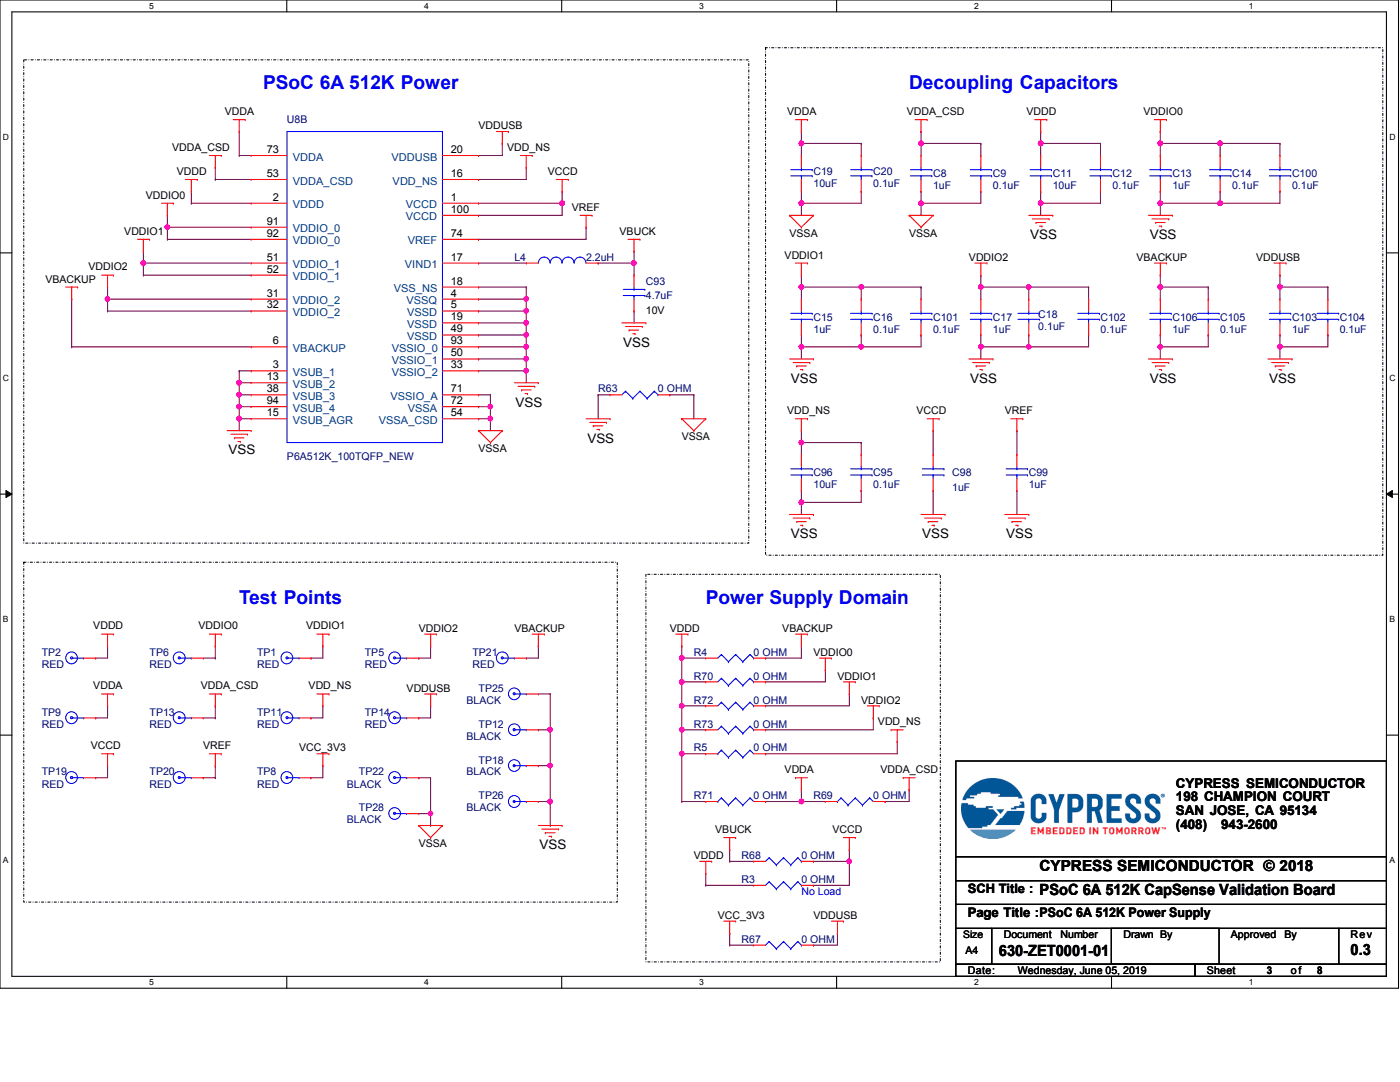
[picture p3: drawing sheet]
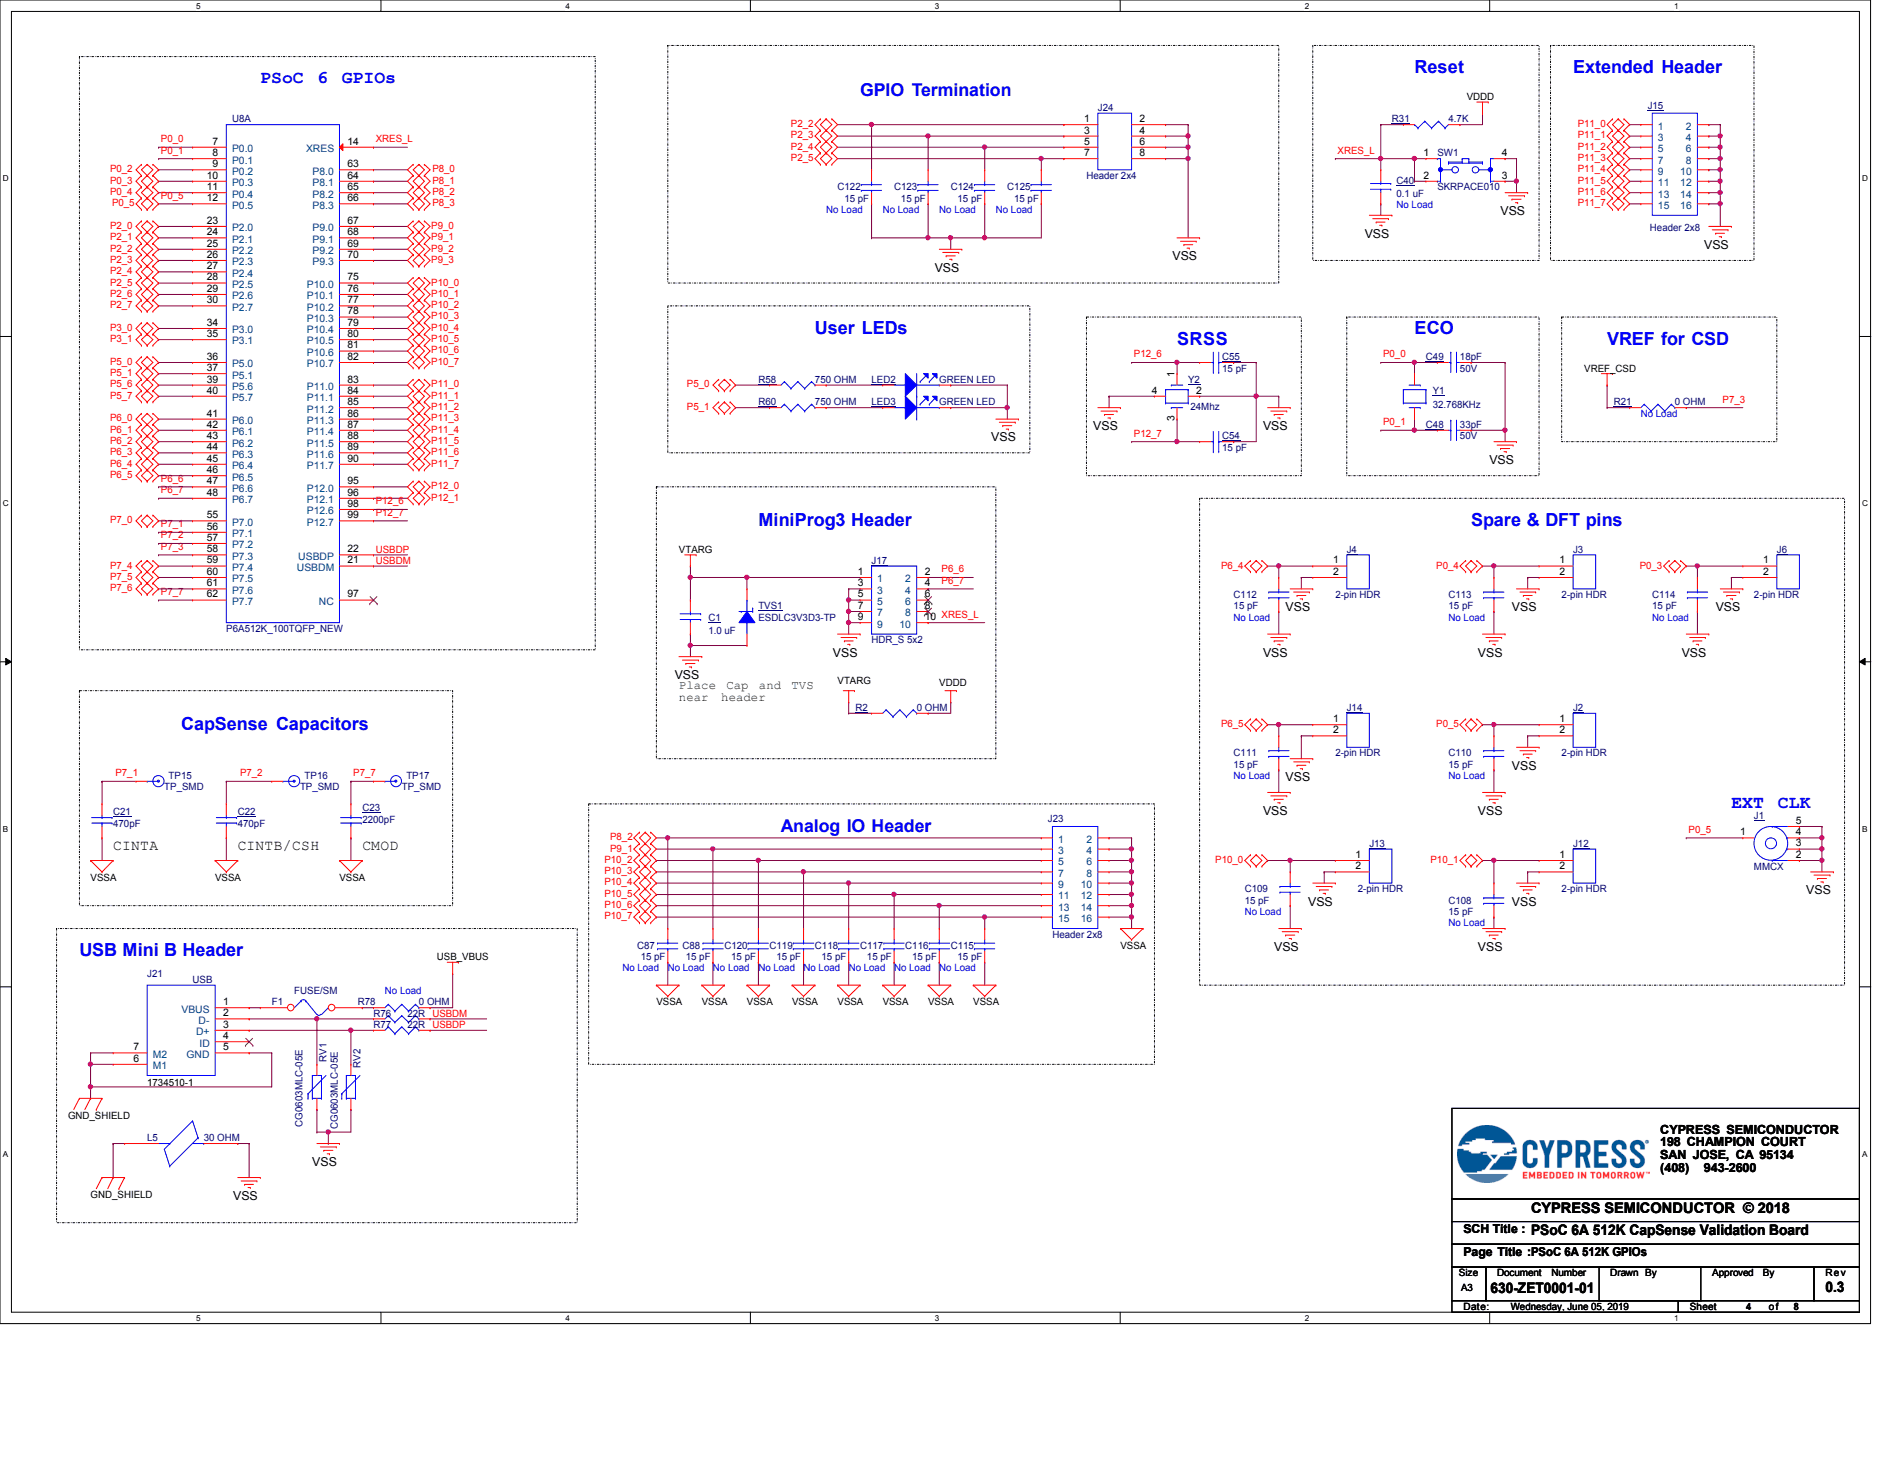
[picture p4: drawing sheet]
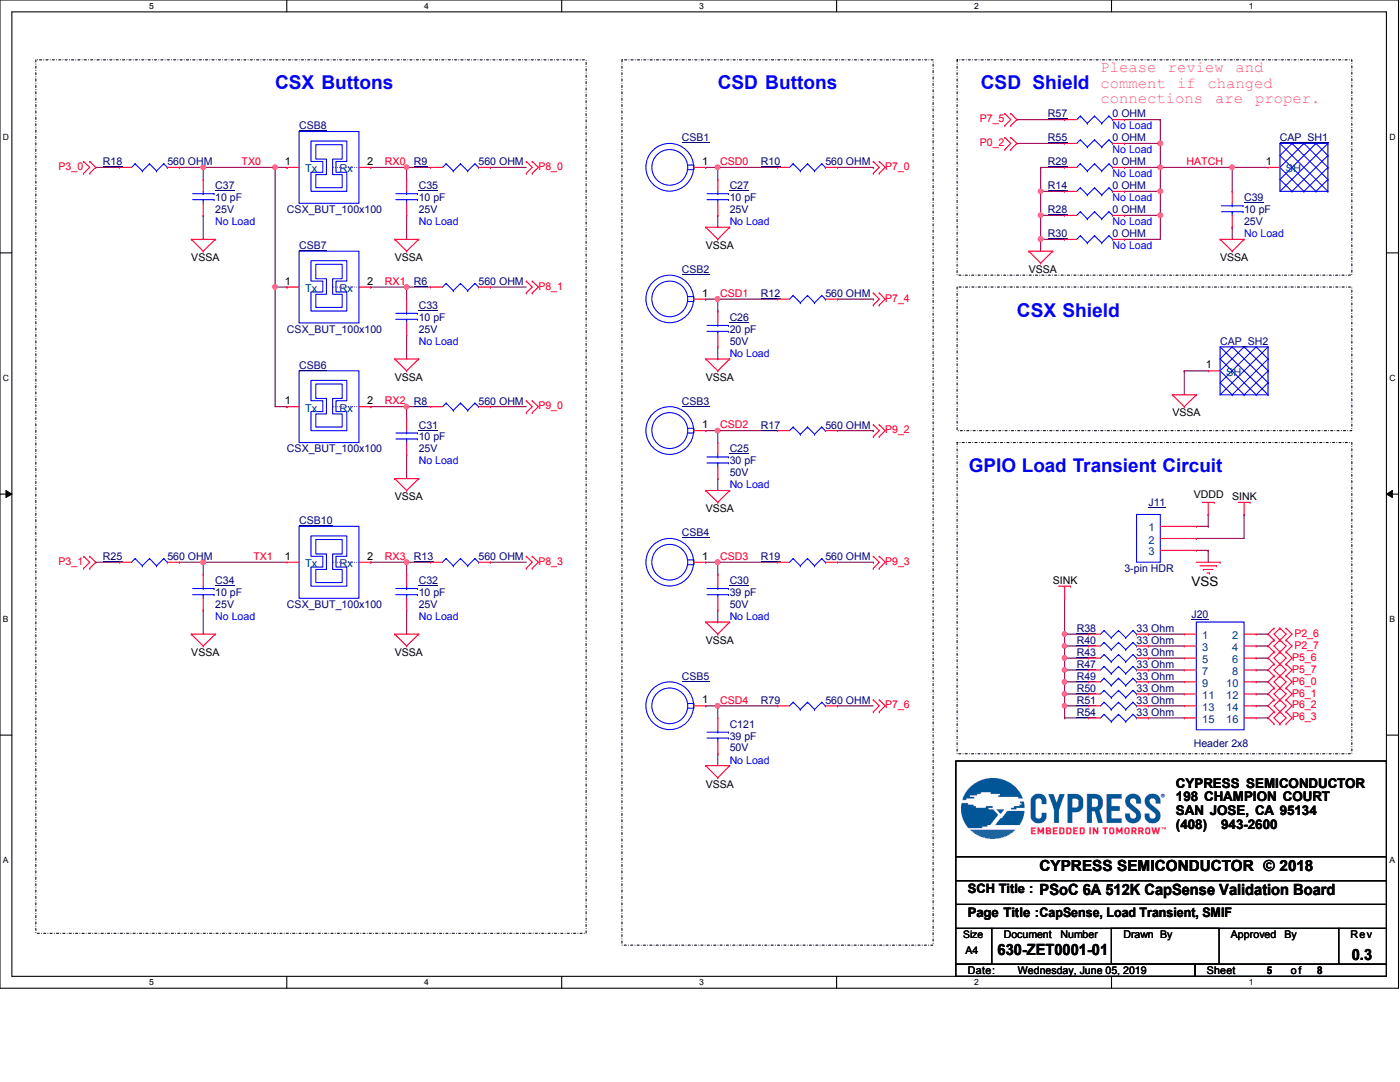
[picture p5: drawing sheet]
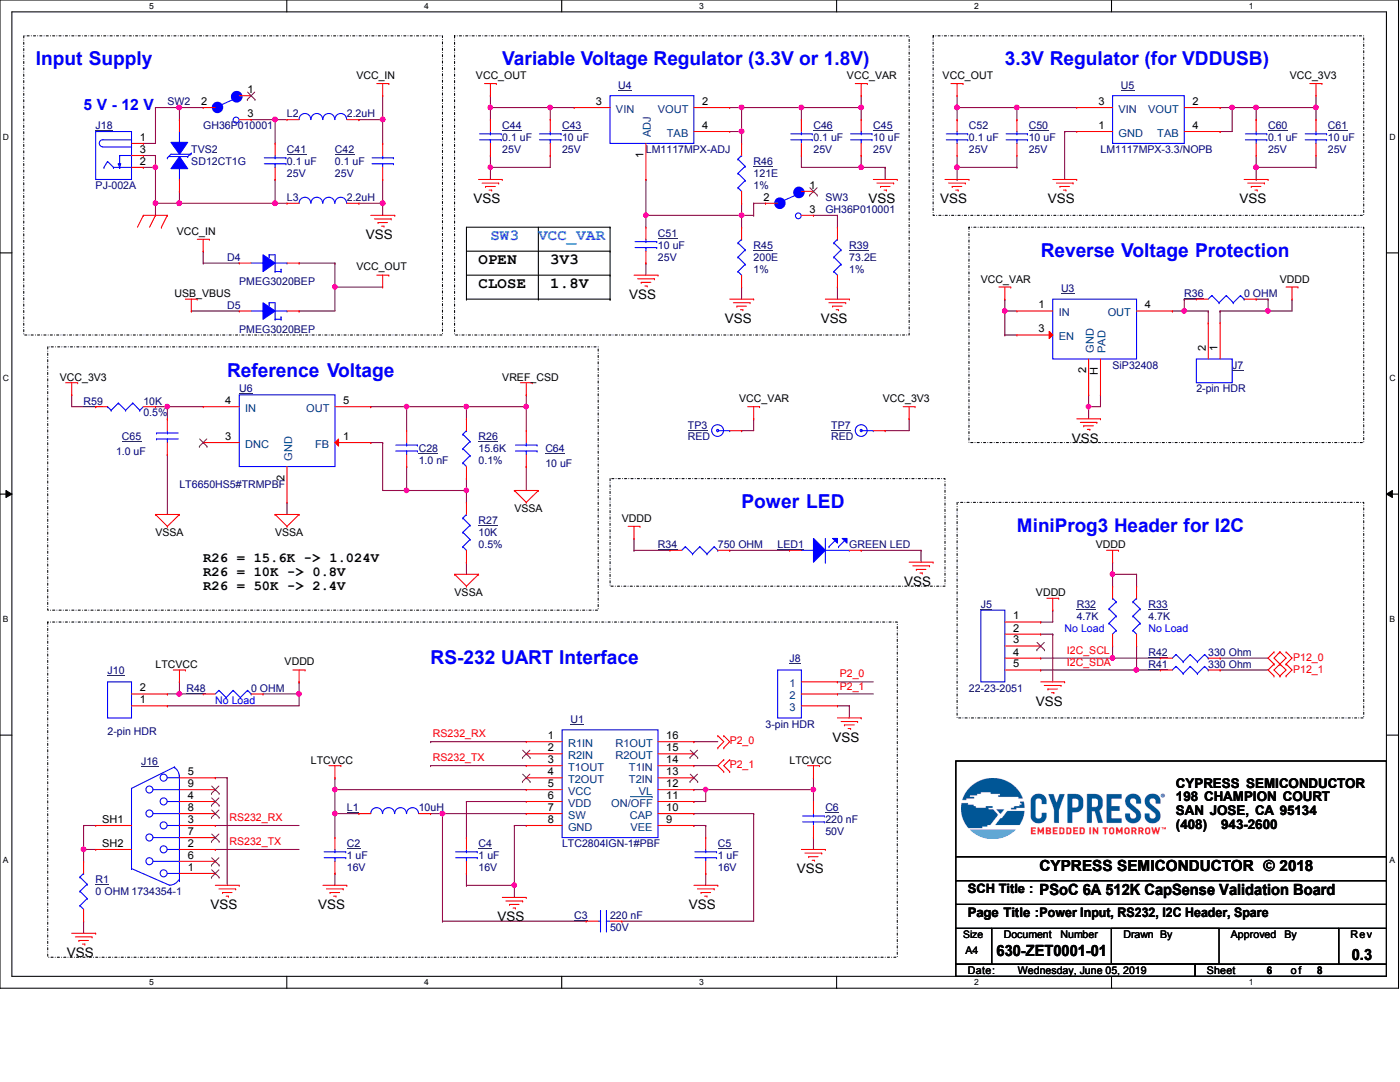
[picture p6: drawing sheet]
# OrCAD Capture schematic PSOC_6A512K_CAPSENSE_VALIDATION_BOARD_Rev_1.DSN

## Sheets
1 01. Title Page: title: PSoC 6A 512K CapSense Validation Board; rev: 0.3; note: 630-ZET0001-01
2 02. Block Diagram
3 03. PSoC 6 Power: size A4
4 04. PSoC 6 GPIOs: size A3
5 05. CapSense, Transient, SMIF: size A4
6 06. Power, RS232, I2C, Spare: size A4
7 07. Revision History

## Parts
sheet 01. Title Page
ACC1  121-ZET0001-01  [TBD]
ACC2  600-ZET0001-01  [TBD]
ACC3  610-ZET0001-01  [TBD]
ACC4  620-ZET0001-01  [TBD]
ACC5  630-ZET0001-01  [TBD]
sheet 03. PSoC 6 Power
C8  1uF  [CAPC1005_0402M]
C9  0.1uF  [CAPC1005_0402M]
C11  10uF  [CAPC1005_0402M]
C12  0.1uF  [CAPC1005_0402M]
C13  1uF  [CAPC1005_0402M]
C14  0.1uF  [CAPC1005_0402M]
C15  1uF  [CAPC1005_0402M]
C16  0.1uF  [CAPC1005_0402M]
C17  1uF  [CAPC1005_0402M]
C18  0.1uF  [CAPC1005_0402M]
C19  10uF  [CAPC1005_0402M]
C20  0.1uF  [CAPC1005_0402M]
C93  4.7uF  [CAPC1005_0402M]
C95  0.1uF  [CAPC1005_0402M]
C96  10uF  [CAPC1005_0402M]
C98  1uF  [CAPC1005_0402M]
C99  1uF  [CAPC1005_0402M]
C100  0.1uF  [CAPC1005_0402M]
C101  0.1uF  [CAPC1005_0402M]
C102  0.1uF  [CAPC1005_0402M]
C103  1uF  [CAPC1005_0402M]
C104  0.1uF  [CAPC1005_0402M]
C105  0.1uF  [CAPC1005_0402M]
C106  1uF  [CAPC1005_0402M]
L4  2.2uH  [INDC2016_0806M]
R3  0 OHM  [RESC1608_0603M]
R4  0 OHM  [RESC1608_0603M]
R5  0 OHM  [RESC1608_0603M]
R63  0 OHM  [RESC1608_0603M]
R67  0 OHM  [RESC1608_0603M]
R68  0 OHM  [RESC1608_0603M]
R69  0 OHM  [RESC1608_0603M]
R70  0 OHM  [RESC1608_0603M]
R71  0 OHM  [RESC1608_0603M]
R72  0 OHM  [RESC1608_0603M]
R73  0 OHM  [RESC1608_0603M]
TP1  RED  [TPT_KEY_5000]
TP2  RED  [TPT_KEY_5000]
TP5  RED  [TPT_KEY_5000]
TP6  RED  [TPT_KEY_5000]
TP8  RED  [TPT_KEY_5000]
TP9  RED  [TPT_KEY_5000]
TP11  RED  [TPT_KEY_5000]
TP12  BLACK  [TPT_KEY_5000]
TP13  RED  [TPT_KEY_5000]
TP14  RED  [TPT_KEY_5000]
TP18  BLACK  [TPT_KEY_5000]
TP19  RED  [TPT_KEY_5000]
TP20  RED  [TPT_KEY_5000]
TP21  RED  [TPT_KEY_5000]
TP22  BLACK  [TPT_KEY_5000]
TP25  BLACK  [TPT_KEY_5000]
TP26  BLACK  [TPT_KEY_5000]
TP28  BLACK  [TPT_KEY_5000]
sheet 04. PSoC 6 GPIOs
C1  1.0 uF  [CAPC1005_0402M]
C21  470pF  [CAPC1608_0603M]
C22  470pF  [CAPC1608_0603M]
C23  2200pF  [CAPC1608_0603M]
C40  0.1 uF  [CAPC1005_0402M]
C48  33pF  [CAPC1005_0402M]
C49  18pF  [CAPC1005_0402M]
C54  15 pF  [CAPC1005_0402M]
C55  15 pF  [CAPC1005_0402M]
C87  15 pF  [CAPC1005_0402M]
C88  15 pF  [CAPC1005_0402M]
C108  15 pF  [CAPC1005_0402M]
C109  15 pF  [CAPC1005_0402M]
C110  15 pF  [CAPC1005_0402M]
C111  15 pF  [CAPC1005_0402M]
C112  15 pF  [CAPC1005_0402M]
C113  15 pF  [CAPC1005_0402M]
C114  15 pF  [CAPC1005_0402M]
C115  15 pF  [CAPC1005_0402M]
C116  15 pF  [CAPC1005_0402M]
C117  15 pF  [CAPC1005_0402M]
C118  15 pF  [CAPC1005_0402M]
C119  15 pF  [CAPC1005_0402M]
C120  15 pF  [CAPC1005_0402M]
C122  15 pF  [CAPC1005_0402M]
C123  15 pF  [CAPC1005_0402M]
C124  15 pF  [CAPC1005_0402M]
C125  15 pF  [CAPC1005_0402M]
F1  FUSE/SM  [F1812]
J1  MMCX  [MOLEX_734151001]
J2  2-pin HDR  [3M_961102-6404-AR]
J3  2-pin HDR  [3M_961102-6404-AR]
J4  2-pin HDR  [3M_961102-6404-AR]
J6  2-pin HDR  [3M_961102-6404-AR]
J12  2-pin HDR  [3M_961102-6404-AR]
J13  2-pin HDR  [3M_961102-6404-AR]
J14  2-pin HDR  [3M_961102-6404-AR]
J15  Header 2x8  [HARWIN_M20-9970846]
J17  HDR_S 5x2  [CNC_3220-10-0100-00]
J21  USB  [TE_1734510]
J23  Header 2x8  [HARWIN_M20-9970846]
J24  Header 2x4  [HARWIN_M20-9980446]
L5  30 OHM  [FB0805]
LED2  GREEN LED  [LEDC2012_0805]
LED3  GREEN LED  [LEDC2012_0805]
R2  0 OHM  [RESC1608_0603M]
R21  0 OHM  [RESC1608_0603M]
R31  4.7K  [RESC1005_0402M]
R58  750 OHM  [RESC1005_0402M]
R60  750 OHM  [RESC1005_0402M]
R76  22R  [R0402]
R77  22R  [R0402]
R78  0 OHM  [RESC1608_0603M]
RV1  CG0603MLC-05E  [VAR0603]
RV2  CG0603MLC-05E  [VAR0603]
SW1  SKRPACE010  [SW_SKRPACE010]
TP15  TP_SMD  [TP102C]
TP16  TP_SMD  [TP102C]
TP17  TP_SMD  [TP102C]
TVS1  ESDLC3V3D3-TP  [SOD2413X110M]
U8  P6A512K_100TQFP_NEW  [TQFP50P1600X1600X160-100N]  (sections A,B)
Y1  32.768KHz  [XTAL320X150X90N_ECS]
Y2  24Mhz  [OSCCC320X500X85-4M]
sheet 05. CapSense, Transient, SMIF
C25  30 pF  [CAPC1608_0603M]
C26  20 pF  [CAPC1608_0603M]
C27  10 pF  [CAPC1608_0603M]
C30  39 pF  [CAPC1608_0603M]
C31  10 pF  [CAPC1608_0603M]
C32  10 pF  [CAPC1608_0603M]
C33  10 pF  [CAPC1608_0603M]
C34  10 pF  [CAPC1608_0603M]
C35  10 pF  [CAPC1608_0603M]
C37  10 pF  [CAPC1608_0603M]
C39  10 pF  [CAPC1608_0603M]
C121  39 pF  [CAPC1608_0603M]
CAP_SH1  CAP_SHIELD  [CAP_SH1]
CAP_SH2  CAP_SHIELD  [CAP_SH1]
CSB1  10mm Self Cap  [CSB-10MM]
CSB2  10mm Self Cap  [CSB-10MM]
CSB3  10mm Self Cap  [CSB-10MM]
CSB4  10mm Self Cap  [CSB-10MM]
CSB5  10mm Self Cap  [CSB-10MM]
CSB6  CSX_BUT_100x100  [CAPSEN_100X100_80]
CSB7  CSX_BUT_100x100  [CAPSEN_100X100_80]
CSB8  CSX_BUT_100x100  [CAPSEN_100X100_80]
CSB10  CSX_BUT_100x100  [CAPSEN_100X100_80]
J11  3-pin HDR  [3M_961103-6404-AR]
J20  Header 2x8  [HARWIN_M20-9970846]
R6  560 OHM  [RESC1608_0603M]
R8  560 OHM  [RESC1608_0603M]
R9  560 OHM  [RESC1608_0603M]
R10  560 OHM  [RESC1608_0603M]
R12  560 OHM  [RESC1608_0603M]
R13  560 OHM  [RESC1608_0603M]
R14  0 OHM  [RESC1608_0603M]
R17  560 OHM  [RESC1608_0603M]
R18  560 OHM  [RESC1608_0603M]
R19  560 OHM  [RESC1608_0603M]
R25  560 OHM  [RESC1608_0603M]
R28  0 OHM  [RESC1608_0603M]
R29  0 OHM  [RESC1608_0603M]
R30  0 OHM  [RESC1608_0603M]
R38  33 Ohm  [RESC2012_0805M]
R40  33 Ohm  [RESC2012_0805M]
R43  33 Ohm  [RESC2012_0805M]
R47  33 Ohm  [RESC2012_0805M]
R49  33 Ohm  [RESC2012_0805M]
R50  33 Ohm  [RESC2012_0805M]
R51  33 Ohm  [RESC2012_0805M]
R54  33 Ohm  [RESC2012_0805M]
R55  0 OHM  [RESC1608_0603M]
R57  0 OHM  [RESC1608_0603M]
R79  560 OHM  [RESC1608_0603M]
sheet 06. Power, RS232, I2C, Spare
C2  1 uF  [CAPC2012_0805M]
C3  220 nF  [CAPC2012_0805M]
C4  1 uF  [CAPC2012_0805M]
C5  1 uF  [CAPC2012_0805M]
C6  220 nF  [CAPC2012_0805M]
C28  1.0 nF  [CAPC1005_0402M]
C41  0.1 uF  [CAPC1608_0603M]
C42  0.1 uF  [CAPC1608_0603M]
C43  10 uF  [CAPC2012_0805M]
C44  0.1 uF  [CAPC1608_0603M]
C45  10 uF  [CAPC2012_0805M]
C46  0.1 uF  [CAPC1608_0603M]
C50  10 uF  [CAPC2012_0805M]
C51  10 uF  [CAPC2012_0805M]
C52  0.1 uF  [CAPC1608_0603M]
C60  0.1 uF  [CAPC1608_0603M]
C61  10 uF  [CAPC2012_0805M]
C64  10 uF  [CAPC1005_0402M]
C65  1.0 uF  [CAPC1005_0402M]
D4  PMEG3020BEP  [SODFL470X250X110L60X175]
D5  PMEG3020BEP  [SODFL470X250X110L60X175]
J5  22-23-2051  [MOLEX_22-23-2051]
J7  2-pin HDR  [3M_961102-6404-AR]
J8  3-pin HDR  [3M_961103-6404-AR]
J10  2-pin HDR  [3M_961102-6404-AR]
J16  1734354-1  [TE_1734354-1]
J18  PJ-002A  [CUI_PJ-002A]
L1  10uH  [INDC2012_0805N]
L2  2.2uH  [INDC2016_0806M]
L3  2.2uH  [INDC2016_0806M]
LED1  GREEN LED  [LEDC2012_0805]
R1  0 OHM  [RESC1608_0603M]
R26  15.6K  [RESC1005_0402M]
R27  10K  [RESC1005_0402M]
R32  4.7K  [RESC1005_0402M]
R33  4.7K  [RESC1005_0402M]
R34  750 OHM  [RESC1005_0402M]
R36  0 OHM  [RESC1608_0603M]
R39  73.2E  [RESC1608_0603M]
R41  330 Ohm  [RESC2012_0805M]
R42  330 Ohm  [RESC2012_0805M]
R45  200E  [RESC1608_0603M]
R46  121E  [RESC1608_0603M]
R48  0 OHM  [RESC1608_0603M]
R59  10K  [RESC1005_0402M]
SW2  GH36P010001  [SW_GH39P010001]
SW3  GH36P010001  [SW_GH39P010001]
TP3  RED  [KEYSTONE_5000]
TP7  RED  [KEYSTONE_5000]
TVS2  SD12CT1G  [DIO2_SOD323N_BI]
U1  LTC2804IGN-1#PBF  [SSOP64P601X175-16M]
U3  SiP32408  [TDFN50P160X120X60-5M]
U4  LM1117MPX-ADJ  [SOT230P700X180-4M]
U5  LM1117MPX-3.3/NOPB  [SOT230P700X180-4M]
U6  LT6650HS5#TRMPBF  [TSOT95P280X100-5M_LT]

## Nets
GND_EARTH: C41.2 J18.2(SHIELD) J18.3(SWITCH) L3.1 TVS2.1
GND_SHIELD: J21.5(GND) J21.6(M1) J21.7(M2) L5.1
VCC_3V3: C60.1 C61.1 R59.2 R67.1 TP7.1 TP8.1 U5.2(VOUT) U5.4(TAB)
VCC_IN: C42.1 D4.2(ANODE) L2.2
VCC_OUT: C43.1 C44.1 C50.1 C52.1 D4.1(CATHODE) D5.1(CATHODE) U4.3(VIN) U5.3(VIN)
VCC_VAR: C45.1 C46.1 R46.2 TP3.1 U3.1(IN) U3.3(EN) U4.2(VOUT) U4.4(TAB)
VCCD: C98.1 R3.2 R68.2 TP19.1 U8.1(VCCD) U8.100(VCCD)
VDD_NS: C95.1 C96.1 R5.1 TP11.1 U8.16(VDD_NS)
VDDA: C19.1 C20.1 R69.2 R71.1 TP9.1 U8.73(VDDA)
VDDA_CSD: C8.1 C9.1 R69.1 TP13.1 U8.53(VDDA_CSD)
VDDD: C11.1 C12.1 J5.1 J7.1 J10.1 J11.1 R2.2 R3.1 R4.1 R5.2 R31.1 R32.2 R33.2 R34.1 R36.2 R48.2 R70.1 R71.2 R72.1 R73.1 TP2.1 U8.2(VDDD)
VDDIO0: C13.1 C14.1 C100.1 R70.2 TP6.1 U8.91(VDDIO_0) U8.92(VDDIO_0)
VDDIO1: C15.1 C16.1 C101.1 R72.2 TP1.1 U8.51(VDDIO_1) U8.52(VDDIO_1)
VDDIO2: C17.1 C18.1 C102.1 R73.2 TP5.1 U8.31(VDDIO_2) U8.32(VDDIO_2)
VDDUSB: C103.1 C104.1 R67.2 TP14.1 U8.20(VDDUSB)
VSS: C1.2 C2.2 C4.2 C5.2 C6.2 C11.2 C12.2 C13.2 C14.2 C15.2 C16.2 C17.2 C18.2 C40.2 C42.2 C43.2 C44.2 C45.2 C46.2 C48.2 C49.2 C50.2 C51.2 C52.2 C54.2 C55.2 C60.2 C61.2 C93.2 C95.2 C96.2 C98.2 C99.2 C100.2 C101.2 C102.2 C103.2 C104.2 C105.2 C106.2 C108.1 C109.1 C110.1 C111.1 C112.1 C113.1 C114.1 C122.1 C123.1 C124.1 C125.1 J1.2 J1.3 J1.4 J1.5 J2.2 J3.2 J4.2 J5.2 J6.2 J8.3 J11.3 J12.2 J13.2 J14.2 J15.2 J15.4 J15.6 J15.8 J15.10 J15.12 J15.14 J15.16 J16.5 J17.3 J17.5 J17.7 J17.9 J24.2 J24.4 J24.6 J24.8 L3.2 L5.2 LED1.K(CATHODE) LED2.K(CATHODE) LED3.K(CATHODE) R1.1 R39.1 R45.1 R63.1 RV1.2 RV2.2 SW1.3 SW1.4 TP12.1 TP18.1 TP25.1 TP26.1 TVS1.A U1.8(GND) U3.2(GND) U3.H(PAD) U5.1(GND) U8.3(VSUB_1) U8.4(VSSQ) U8.5(VSSD) U8.13(VSUB_2) U8.15(VSUB_AGR) U8.18(VSS_NS) U8.19(VSSD) U8.33(VSSIO_2) U8.38(VSUB_3) U8.49(VSSD) U8.50(VSSIO_1) U8.93(VSSIO_0) U8.94(VSUB_4) Y2.2 Y2.4
VSSA: C8.2 C9.2 C19.2 C20.2 C21.2 C22.2 C23.2 C25.2 C26.2 C27.2 C30.2 C31.2 C32.2 C33.2 C34.2 C35.2 C37.2 C39.2 C64.2 C65.2 C87.1 C88.1 C115.1 C116.1 C117.1 C118.1 C119.1 C120.1 C121.2 CAP_SH2.1(SH) J23.2 J23.4 J23.6 J23.8 J23.10 J23.12 J23.14 J23.16 R14.1 R27.1 R28.1 R29.1 R30.1 R63.2 TP22.1 TP28.1 U6.2(GND) U8.54(VSSA_CSD) U8.71(VSSIO_A) U8.72(VSSA)
CSD0: C27.1 CSB1.1 R10.1
CSD1: C26.1 CSB2.1 R12.1
CSD2: C25.1 CSB3.1 R17.1
CSD3: C30.1 CSB4.1 R19.1
CSD4: C121.1 CSB5.1 R79.1
HATCH: C39.1 CAP_SH1.1(SH) R14.2 R28.2 R29.2 R30.2 R55.2 R57.2
I2C_SCL: J5.4 R32.1 R42.1
I2C_SDA: J5.5 R33.1 R41.1
LTCVCC: C2.1 C6.1 J10.2 L1.1 R48.1 U1.5(VCC) U1.11(ON/~{OFF}) U1.12(VL)
P0_0: C49.1 U8.7(P0.0) Y1.2
P0_1: C48.1 U8.8(P0.1) Y1.1
P0_2: R55.1 U8.9(P0.2)
P0_3: C114.2 J6.1 U8.10(P0.3)
P0_4: C113.2 J3.1 U8.11(P0.4)
P0_5: C110.2 J1.1 J2.1 U8.12(P0.5)
P2_0: J8.1 U1.16(R1OUT) U8.23(P2.0)
P2_1: J8.2 U1.14(T1IN) U8.24(P2.1)
P2_2: C122.2 J24.1 U8.25(P2.2)
P2_3: C123.2 J24.3 U8.26(P2.3)
P2_4: C124.2 J24.5 U8.27(P2.4)
P2_5: C125.2 J24.7 U8.28(P2.5)
P2_6: J20.2 U8.29(P2.6)
P2_7: J20.4 U8.30(P2.7)
P3_0: R18.1 U8.34(P3.0)
P3_1: R25.1 U8.35(P3.1)
P5_0: R58.1 U8.36(P5.0)
P5_1: R60.1 U8.37(P5.1)
P5_6: J20.6 U8.39(P5.6)
P5_7: J20.8 U8.40(P5.7)
P6_0: J20.10 U8.41(P6.0)
P6_1: J20.12 U8.42(P6.1)
P6_2: J20.14 U8.43(P6.2)
P6_3: J20.16 U8.44(P6.3)
P6_4: C112.2 J4.1 U8.45(P6.4)
P6_5: C111.2 J14.1 U8.46(P6.5)
P6_6: J17.2 U8.47(P6.6)
P6_7: J17.4 U8.48(P6.7)
P7_0: R10.2 U8.55(P7.0)
P7_1: C21.1 TP15.1 U8.56(P7.1)
P7_2: C22.1 TP16.1 U8.57(P7.2)
P7_3: R21.2 U8.58(P7.3)
P7_4: R12.2 U8.59(P7.4)
P7_5: R57.1 U8.60(P7.5)
P7_6: R79.2 U8.61(P7.6)
P7_7: C23.1 TP17.1 U8.62(P7.7)
P8_0: R9.2 U8.63(P8.0)
P8_1: R6.2 U8.64(P8.1)
P8_2: C87.2 J23.1 U8.65(P8.2)
P8_3: R13.2 U8.66(P8.3)
P9_0: R8.2 U8.67(P9.0)
P9_1: C88.2 J23.3 U8.68(P9.1)
P9_2: R17.2 U8.69(P9.2)
P9_3: R19.2 U8.70(P9.3)
P10_0: C109.2 J13.1 U8.75(P10.0)
P10_1: C108.2 J12.1 U8.76(P10.1)
P10_2: C120.2 J23.5 U8.77(P10.2)
P10_3: C119.2 J23.7 U8.78(P10.3)
P10_4: C118.2 J23.9 U8.79(P10.4)
P10_5: C117.2 J23.11 U8.80(P10.5)
P10_6: C116.2 J23.13 U8.81(P10.6)
P10_7: C115.2 J23.15 U8.82(P10.7)
P11_0: J15.1 U8.83(P11.0)
P11_1: J15.3 U8.84(P11.1)
P11_2: J15.5 U8.85(P11.2)
P11_3: J15.7 U8.86(P11.3)
P11_4: J15.9 U8.87(P11.4)
P11_5: J15.11 U8.88(P11.5)
P11_6: J15.13 U8.89(P11.6)
P11_7: J15.15 U8.90(P11.7)
P12_0: R42.2 U8.95(P12.0)
P12_1: R41.2 U8.96(P12.1)
P12_6: C55.1 U8.98(P12.6) Y2.1
P12_7: C54.1 U8.99(P12.7) Y2.3
RS232_RX: J16.3 U1.1(R1IN)
RS232_TX: J16.2 U1.3(T1OUT)
RX0: C35.1 CSB8.2(Rx) R9.1
RX1: C33.1 CSB7.2(Rx) R6.1
RX2: C31.1 CSB6.2(Rx) R8.1
RX3: C32.1 CSB10.2(Rx) R13.1
SINK: J11.2 R38.1 R40.1 R43.1 R47.1 R49.1 R50.1 R51.1 R54.1
TX0: C37.1 CSB6.1(Tx) CSB7.1(Tx) CSB8.1(Tx) R18.2
TX1: C34.1 CSB10.1(Tx) R25.2
USB_VBUS: D5.2(ANODE) R78.2
USBDM: R76.2 U8.21(USBDM)
USBDP: R77.2 U8.22(USBDP)
VBACKUP: C105.1 C106.1 R4.2 TP21.1 U8.6(VBACKUP)
VBUCK: C93.1 L4.2 R68.1
VREF: C99.1 TP20.1 U8.74(VREF)
VREF_CSD: C28.1 C64.1 R21.1 R26.2 U6.5(OUT)
VTARG: C1.1 J17.1 R2.1 TVS1.K
XRES_L: C40.1 J17.10 R31.2 SW1.1 SW1.2 U8.14(XRES)
N17482306: C3.1 L1.2 U1.7(SW)
N17482310: C3.2 U1.10(CAP)
N17482347: C4.1 U1.6(VDD)
N17482357: C5.1 U1.9(VEE)
N17482493: J16.SH1 J16.SH2 R1.2
N17512553: C28.2 R26.1 R27.2 U6.1(FB)
N17512601: C65.1 R59.1 U6.4(IN)
N17567146: J18.1(CENTER) SW2.2(COMMON) TVS2.2
N17567165: C41.1 L2.1 SW2.3(NO)
N17568145: C51.1 R45.2 R46.1 SW3.2(COMMON) U4.1(ADJ)
N17568173: R39.2 SW3.3(NO)
N17568632: J7.2 R36.1 U3.4(OUT)
N17570140: J20.1 R38.2
N17570160: J20.3 R40.2
N17570180: J20.5 R43.2
N17570200: J20.7 R47.2
N17570220: J20.9 R49.2
N17570240: J20.11 R50.2
N17570260: J20.13 R51.2
N17579110: LED2.A(ANODE) R58.2
N17579139: LED3.A(ANODE) R60.2
N17584827: LED1.A(ANODE) R34.2
N17667042: L4.1 U8.17(VIND1)
N17689107: J20.15 R54.2
N17706476: J21.2(D-) R76.1 RV1.1
N17706594: F1.1 J21.1(VBUS)
N17706697: J21.3(D+) R77.1 RV2.1
N17709704: F1.2 R78.1

Not connected (* = marked no-connect by the designer): J5 3*; J16 1* 4* 6* 7* 8* 9*; J17 6* 8*; J21 4(ID)*; SW2 1(NC)*; SW3 1(NC)*; U1 2(R2IN)* 4(T2OUT)* 13(T2IN)* 15(R2OUT)*; U6 3(DNC)*; U8 97(NC)*

## Notes on the sheets
sheet 1
- PSoC 6A 512K CapSense Validation Board
- CONTENTS
- PAGE
- DESCRIPTION
- 01
- Title, Table of Contents & Drawing Numbers
- 02
- Block Diagram
- 03
- PSoC 6A 512K Power Supply
- 04
- PSoC 6A 512K GPIOs
- 05
- CapSense, Load Transient, SMIF
- 06
- Interfaces
- 07
- Revision History
- Drawing Numbers
- PCBA
- PCB
- FAB DRW
- ASSY DRW
- SCH DRW
sheet 2
- Place Block Diagram
sheet 3
- PSoC 6A 512K Power
- Decoupling Capacitors
- Test Points
- Power Supply Domain
sheet 4
- Reset
- Extended Header
- PSoC 6 GPIOs
- GPIO Termination
- User LEDs
- ECO
- SRSS
- VREF for CSD
- MiniProg3 Header
- Spare & DFT pins
- Place Cap and TVS
  near header
- CapSense Capacitors
- EXT CLK
- Analog IO Header
- CINTA
- CINTB/CSH
- CMOD
- USB Mini B Header
sheet 5
- Please review and
  comment if changed
  connections are proper.
- CSX Buttons
- CSD Buttons
- CSD  Shield
- CSX Shield
- GPIO Load Transient Circuit
sheet 6
- Input Supply
- Variable Voltage Regulator (3.3V or 1.8V)
- 3.3V Regulator (for VDDUSB)
- 5 V - 12 V
- SW3
- VCC_VAR
- Reverse Voltage Protection
- OPEN
- 3V3
- CLOSE
- 1.8V
- Reference Voltage
- Power LED
- MiniProg3 Header for I2C
- R26 = 15.6K -> 1.024V
  R26 = 10K -> 0.8V
  R26 = 50K -> 2.4V
- RS-232 UART Interface
sheet 7
- REVISION HISTORY
- REV
- DESCRIPTION OF CHANGE
- DATE
- 0.1
- Initial Draft of PSoC 6A 512K CapSense Validation Board - Merged from PSoC 6A 2M Eval board and
  512K Breakout Board
- 2019/05/16
- 0.2
- Updated for cypress review comments dated May20,2019
- 2019/05/23
- 0.3
- Updated for cypress review comments dated May27,2019
- 2019/05/28
